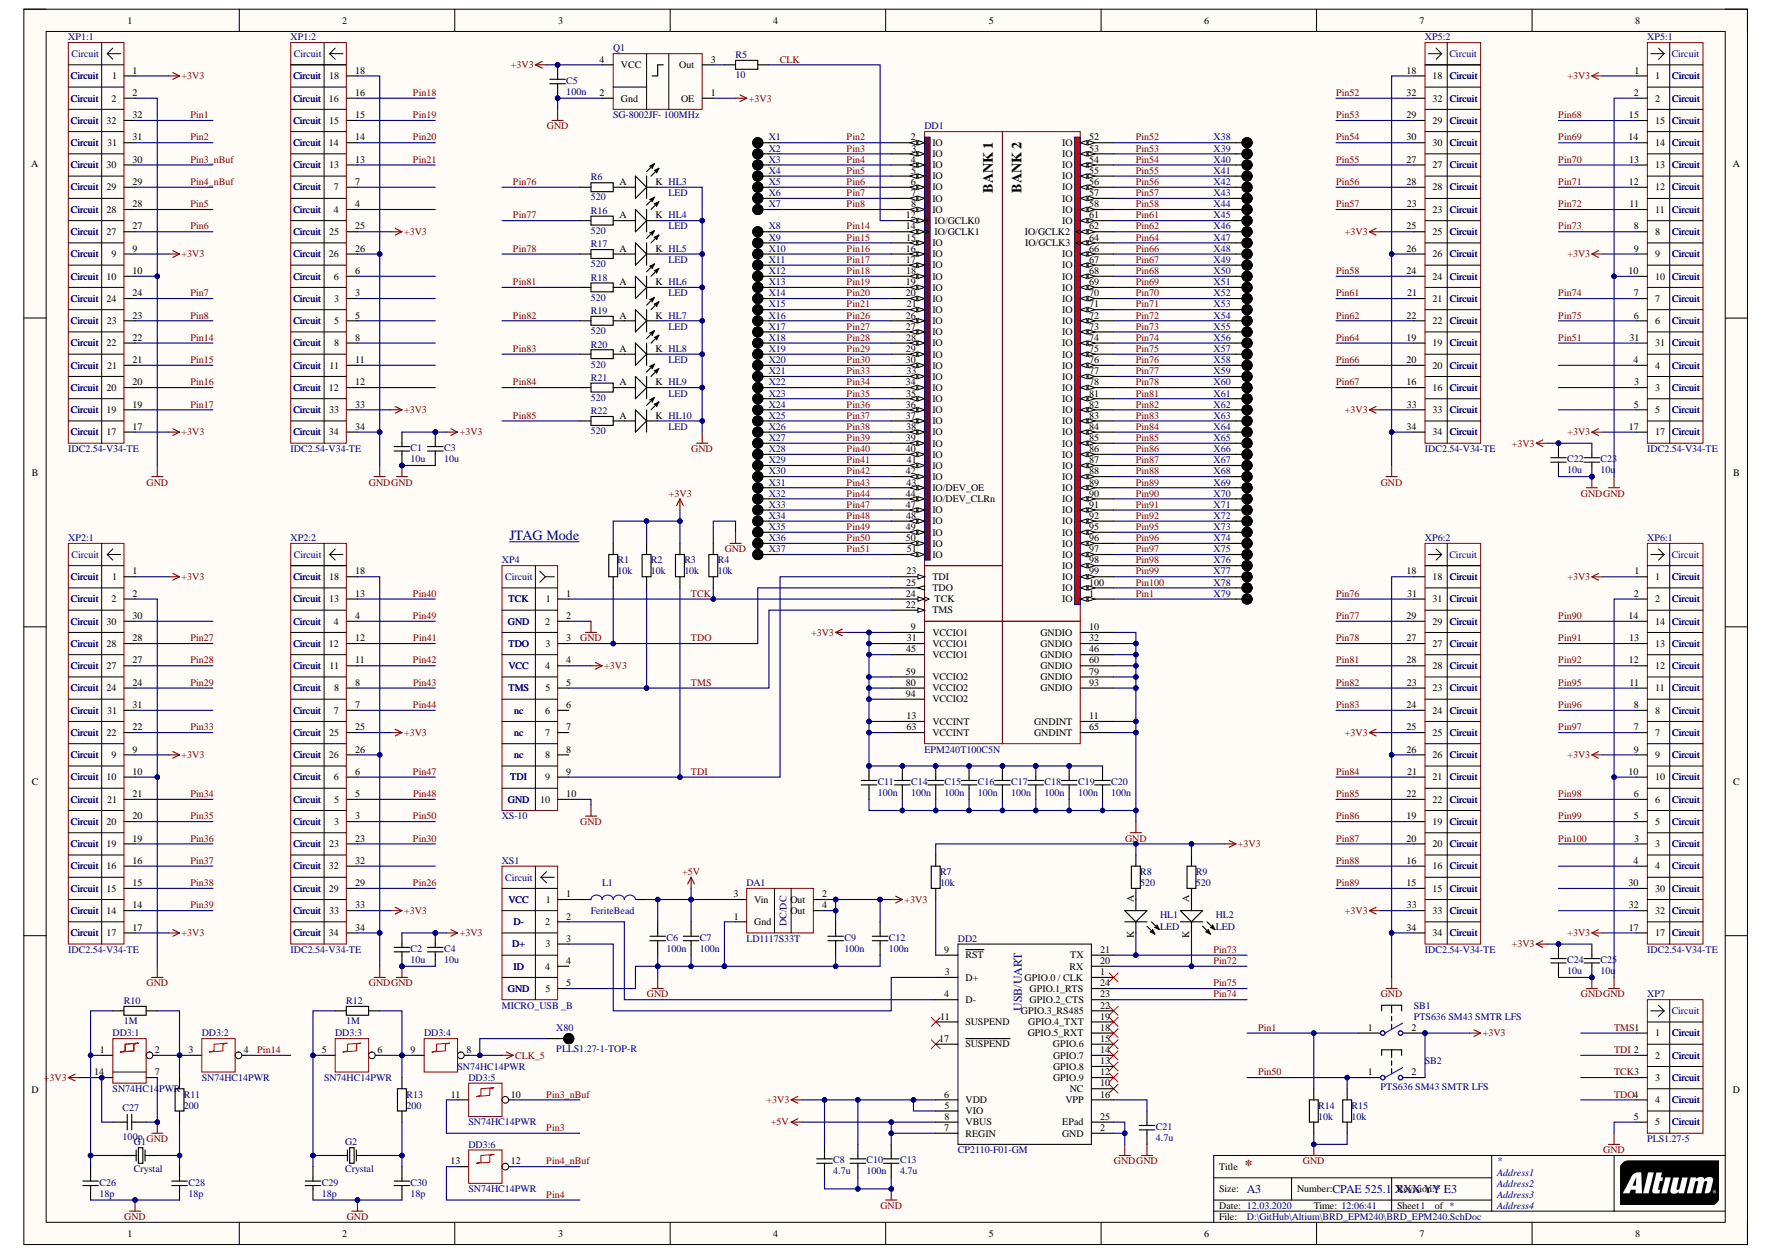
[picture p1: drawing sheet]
# Altium project BRD_EPM240.PrjPcb
1 sheet, 159 parts. Net scope: global (net labels, ports and power ports of the same name join across sheets).
Board file: BRD_EPM240.PcbDoc

## Sheet BRD_EPM240.SchDoc
size A3; Address1: Address1; Address2: Address2; Address3: Address3; Address4: Address4; DocumentNumber: CPAE 525.1 XXX YY E3; SheetNumber: 1; Scale: 1:1; FirstReferrence: CPAE 525.1 XXX YY; Grupa: E-101; Format: A2

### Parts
C1  10u  [CAPC1608(0603)N]
C2  10u  [CAPC1608(0603)N]
C3  10u  [CAPC1608(0603)N]
C4  10u  [CAPC1608(0603)N]
C5  100n  [CAPC1608(0603)N]
C6  100n  [CAPC1608(0603)N]
C7  100n  [CAPC1608(0603)N]
C8  4.7u  [CAPC1608(0603)N]
C9  100n  [CAPC1608(0603)N]
C10  100n  [CAPC1608(0603)N]
C11  100n  [CAPC1608(0603)N]
C12  100n  [CAPC1608(0603)N]
C13  4.7u  [CAPC1608(0603)N]
C14  100n  [CAPC1608(0603)N]
C15  100n  [CAPC1608(0603)N]
C16  100n  [CAPC1608(0603)N]
C17  100n  [CAPC1608(0603)N]
C18  100n  [CAPC1608(0603)N]
C19  100n  [CAPC1608(0603)N]
C20  100n  [CAPC1608(0603)N]
C21  4.7u  [CAPC1608(0603)N]
C22  10u  [CAPC1608(0603)N]
C23  10u  [CAPC1608(0603)N]
C24  10u  [CAPC1608(0603)N]
C25  10u  [CAPC1608(0603)N]
C26  18p  [CAPC1608(0603)N]
C27  100p  [CAPC1608(0603)N]
C28  18p  [CAPC1608(0603)N]
C29  18p  [CAPC1608(0603)N]
C30  18p  [CAPC1608(0603)N]
DA1  LD1117S33T  [SOT223_M]
DD1  EPM240T100C5N  [TQFP100_M]
DD2  CP2110-F01-GM  [QFN24_N]
DD3  SN74HC14PWR  [TSSOP14]  (parts A,B,C,D,E,F of 6)
G1  Crystal  [HC-49/S]
G2  Crystal  [HC-49/S]
HL1  LED  [LED-0603-BLUE]
HL2  LED  [LED-0603-GREEN]
HL3  LED  [LED-0603-GREEN]
HL4  LED  [LED-0603-GREEN]
HL5  LED  [LED-0603-GREEN]
HL6  LED  [LED-0603-GREEN]
HL7  LED  [LED-0603-GREEN]
HL8  LED  [LED-0603-GREEN]
HL9  LED  [LED-0603-GREEN]
HL10  LED  [LED-0603-GREEN]
L1  FeriteBead  [INDC1608(0603)N]
Q1  SG-8002JF- 100MHz  [SG-8002JF]
R1  10k  [RESC1608(0603)N]
R2  10k  [RESC1608(0603)N]
R3  10k  [RESC1608(0603)N]
R4  10k  [RESC1608(0603)N]
R5  10  [RESC1608(0603)N]
R6  520  [RESC1608(0603)N]
R7  10k  [RESC1608(0603)N]
R8  520  [RESC1608(0603)N]
R9  520  [RESC1608(0603)N]
R10  1M  [RESC1608(0603)N]
R11  200  [RESC1608(0603)N]
R12  1M  [RESC1608(0603)N]
R13  200  [RESC1608(0603)N]
R14  10k  [RESC1608(0603)N]
R15  10k  [RESC1608(0603)N]
R16  520  [RESC1608(0603)N]
R17  520  [RESC1608(0603)N]
R18  520  [RESC1608(0603)N]
R19  520  [RESC1608(0603)N]
R20  520  [RESC1608(0603)N]
R21  520  [RESC1608(0603)N]
R22  520  [RESC1608(0603)N]
SB1  PTS636 SM43 SMTR LFS  [PTS636 SM43 SMTR LFS]
SB2  PTS636 SM43 SMTR LFS  [PTS636 SM43 SMTR LFS]
X1  X1-PLLD1.27-1  [PLLS1.27-1]  (value not drawn)
X2  X1-PLLD1.27-1  [PLLS1.27-1]  (value not drawn)
X3  X1-PLLD1.27-1  [PLLS1.27-1]  (value not drawn)
X4  X1-PLLD1.27-1  [PLLS1.27-1]  (value not drawn)
X5  X1-PLLD1.27-1  [PLLS1.27-1]  (value not drawn)
X6  X1-PLLD1.27-1  [PLLS1.27-1]  (value not drawn)
X7  X1-PLLD1.27-1  [PLLS1.27-1]  (value not drawn)
X8  X1-PLLD1.27-1  [PLLS1.27-1]  (value not drawn)
X9  X1-PLLD1.27-1  [PLLS1.27-1]  (value not drawn)
X10  X1-PLLD1.27-1  [PLLS1.27-1]  (value not drawn)
X11  X1-PLLD1.27-1  [PLLS1.27-1]  (value not drawn)
X12  X1-PLLD1.27-1  [PLLS1.27-1]  (value not drawn)
X13  X1-PLLD1.27-1  [PLLS1.27-1]  (value not drawn)
X14  X1-PLLD1.27-1  [PLLS1.27-1]  (value not drawn)
X15  X1-PLLD1.27-1  [PLLS1.27-1]  (value not drawn)
X16  X1-PLLD1.27-1  [PLLS1.27-1]  (value not drawn)
X17  X1-PLLD1.27-1  [PLLS1.27-1]  (value not drawn)
X18  X1-PLLD1.27-1  [PLLS1.27-1]  (value not drawn)
X19  X1-PLLD1.27-1  [PLLS1.27-1]  (value not drawn)
X20  X1-PLLD1.27-1  [PLLS1.27-1]  (value not drawn)
X21  X1-PLLD1.27-1  [PLLS1.27-1]  (value not drawn)
X22  X1-PLLD1.27-1  [PLLS1.27-1]  (value not drawn)
X23  X1-PLLD1.27-1  [PLLS1.27-1]  (value not drawn)
X24  X1-PLLD1.27-1  [PLLS1.27-1]  (value not drawn)
X25  X1-PLLD1.27-1  [PLLS1.27-1]  (value not drawn)
X26  X1-PLLD1.27-1  [PLLS1.27-1]  (value not drawn)
X27  X1-PLLD1.27-1  [PLLS1.27-1]  (value not drawn)
X28  X1-PLLD1.27-1  [PLLS1.27-1]  (value not drawn)
X29  X1-PLLD1.27-1  [PLLS1.27-1]  (value not drawn)
X30  X1-PLLD1.27-1  [PLLS1.27-1]  (value not drawn)
X31  X1-PLLD1.27-1  [PLLS1.27-1]  (value not drawn)
X32  X1-PLLD1.27-1  [PLLS1.27-1]  (value not drawn)
X33  X1-PLLD1.27-1  [PLLS1.27-1]  (value not drawn)
X34  X1-PLLD1.27-1  [PLLS1.27-1]  (value not drawn)
X35  X1-PLLD1.27-1  [PLLS1.27-1]  (value not drawn)
X36  X1-PLLD1.27-1  [PLLS1.27-1]  (value not drawn)
X37  X1-PLLD1.27-1  [PLLS1.27-1]  (value not drawn)
X38  X1-PLLD1.27-1  [PLLS1.27-1]  (value not drawn)
X39  X1-PLLD1.27-1  [PLLS1.27-1]  (value not drawn)
X40  X1-PLLD1.27-1  [PLLS1.27-1]  (value not drawn)
X41  X1-PLLD1.27-1  [PLLS1.27-1]  (value not drawn)
X42  X1-PLLD1.27-1  [PLLS1.27-1]  (value not drawn)
X43  X1-PLLD1.27-1  [PLLS1.27-1]  (value not drawn)
X44  X1-PLLD1.27-1  [PLLS1.27-1]  (value not drawn)
X45  X1-PLLD1.27-1  [PLLS1.27-1]  (value not drawn)
X46  X1-PLLD1.27-1  [PLLS1.27-1]  (value not drawn)
X47  X1-PLLD1.27-1  [PLLS1.27-1]  (value not drawn)
X48  X1-PLLD1.27-1  [PLLS1.27-1]  (value not drawn)
X49  X1-PLLD1.27-1  [PLLS1.27-1]  (value not drawn)
X50  X1-PLLD1.27-1  [PLLS1.27-1]  (value not drawn)
X51  X1-PLLD1.27-1  [PLLS1.27-1]  (value not drawn)
X52  X1-PLLD1.27-1  [PLLS1.27-1]  (value not drawn)
X53  X1-PLLD1.27-1  [PLLS1.27-1]  (value not drawn)
X54  X1-PLLD1.27-1  [PLLS1.27-1]  (value not drawn)
X55  X1-PLLD1.27-1  [PLLS1.27-1]  (value not drawn)
X56  X1-PLLD1.27-1  [PLLS1.27-1]  (value not drawn)
X57  X1-PLLD1.27-1  [PLLS1.27-1]  (value not drawn)
X58  X1-PLLD1.27-1  [PLLS1.27-1]  (value not drawn)
X59  X1-PLLD1.27-1  [PLLS1.27-1]  (value not drawn)
X60  X1-PLLD1.27-1  [PLLS1.27-1]  (value not drawn)
X61  X1-PLLD1.27-1  [PLLS1.27-1]  (value not drawn)
X62  X1-PLLD1.27-1  [PLLS1.27-1]  (value not drawn)
X63  X1-PLLD1.27-1  [PLLS1.27-1]  (value not drawn)
X64  X1-PLLD1.27-1  [PLLS1.27-1]  (value not drawn)
X65  X1-PLLD1.27-1  [PLLS1.27-1]  (value not drawn)
X66  X1-PLLD1.27-1  [PLLS1.27-1]  (value not drawn)
X67  X1-PLLD1.27-1  [PLLS1.27-1]  (value not drawn)
X68  X1-PLLD1.27-1  [PLLS1.27-1]  (value not drawn)
X69  X1-PLLD1.27-1  [PLLS1.27-1]  (value not drawn)
X70  X1-PLLD1.27-1  [PLLS1.27-1]  (value not drawn)
X71  X1-PLLD1.27-1  [PLLS1.27-1]  (value not drawn)
X72  X1-PLLD1.27-1  [PLLS1.27-1]  (value not drawn)
X73  X1-PLLD1.27-1  [PLLS1.27-1]  (value not drawn)
X74  X1-PLLD1.27-1  [PLLS1.27-1]  (value not drawn)
X75  X1-PLLD1.27-1  [PLLS1.27-1]  (value not drawn)
X76  X1-PLLD1.27-1  [PLLS1.27-1]  (value not drawn)
X77  X1-PLLD1.27-1  [PLLS1.27-1]  (value not drawn)
X78  X1-PLLD1.27-1  [PLLS1.27-1]  (value not drawn)
X79  X1-PLLD1.27-1  [PLLS1.27-1]  (value not drawn)
X80  PLLS1.27-1-TOP-R  [PLLS1.27-1-TOP-R]
XP1  IDC2.54-V34-TE  [IDC2.54-V34-TE]  (parts A,B of 2)
XP2  IDC2.54-V34-TE  [IDC2.54-V34-TE]  (parts A,B of 2)
XP4  XS-10  [BH-10]
XP5  IDC2.54-V34-TE  [IDC2.54-V34-TE]  (parts A,B of 2)
XP6  IDC2.54-V34-TE  [IDC2.54-V34-TE]  (parts A,B of 2)
XP7  PLS1.27-5  [PLLS1.27-5]
XS1  MICRO_USB _B  [MICRO_USB _B]

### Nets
+3V3: C1.2 C2.2 C3.2 C4.2 C5.2 C8.2 C9.2 C10.2 C11.2 C12.2 C14.2 C15.2 C16.2 C17.2 C18.2 C19.2 C20.2 C22.2 C23.2 C24.2 C25.2 C27.1 DA1.2(Out) DA1.4(Out) DD1.9(VCCIO1) DD1.13(VCCINT) DD1.31(VCCIO1) DD1.45(VCCIO1) DD1.59(VCCIO2) DD1.63(VCCINT) DD1.80(VCCIO2) DD1.94(VCCIO2) DD2.5(VIO) DD2.6(VDD) DD3.14(VCC) Q1.1(OE) Q1.4(VCC) R1.2 R2.2 R3.2 R7.1 R8.2 R9.2 SB1.2(NO) SB2.2(NO) XP1.1 XP1.9 XP1.17 XP1.25 XP1.33 XP2.1 XP2.9 XP2.17 XP2.25 XP2.33 XP4.4 XP5.1 XP5.9 XP5.17 XP5.25 XP5.33 XP6.1 XP6.9 XP6.17 XP6.25 XP6.33
+5V: C6.2 C7.2 C13.2 DA1.3(Vin) DD2.7(REGIN) DD2.8(VBUS) L1.2
CLK_5: DD3.8(4Y) X80.1
GND: C1.1 C2.1 C3.1 C4.1 C5.1 C6.1 C7.1 C8.1 C9.1 C10.1 C11.1 C12.1 C13.1 C14.1 C15.1 C16.1 C17.1 C18.1 C19.1 C20.1 C21.1 C22.1 C23.1 C24.1 C25.1 C26.1 C27.2 C28.1 C29.1 C30.1 DA1.1(Gnd) DD1.10(GNDIO) DD1.11(GNDINT) DD1.32(GNDIO) DD1.46(GNDIO) DD1.60(GNDIO) DD1.65(GNDINT) DD1.79(GNDIO) DD1.93(GNDIO) DD2.2(GND) DD2.25(EPad) DD3.7(GND) HL3.K HL4.K HL5.K HL6.K HL7.K HL8.K HL9.K HL10.K Q1.2(Gnd) R4.2 R14.2 R15.2 XP1.2 XP1.10 XP1.18 XP1.26 XP1.34 XP2.2 XP2.10 XP2.18 XP2.26 XP2.34 XP4.2 XP4.10 XP5.2 XP5.10 XP5.18 XP5.26 XP5.34 XP6.2 XP6.10 XP6.18 XP6.26 XP6.34 XP7.5 XS1.5
CLK: DD1.12(IO/GCLK0) R5.2
Pin1: DD1.1(IO) R14.1 SB1.1(COMMON) X79.1 XP1.32
Pin2: DD1.2(IO) X1.1 XP1.31
Pin3: DD1.3(IO) DD3.11(5A) X2.1
Pin3_nBuf: DD3.10(5Y) XP1.30
Pin4: DD1.4(IO) DD3.13(6A) X3.1
Pin4_nBuf: DD3.12(6Y) XP1.29
Pin5: DD1.5(IO) X4.1 XP1.28
Pin6: DD1.6(IO) X5.1 XP1.27
Pin7: DD1.7(IO) X6.1 XP1.24
Pin8: DD1.8(IO) X7.1 XP1.23
Pin14: DD1.14(IO/GCLK1) DD3.4(2Y) X8.1 XP1.22
Pin15: DD1.15(IO) X9.1 XP1.21
Pin16: DD1.16(IO) X10.1 XP1.20
Pin17: DD1.17(IO) X11.1 XP1.19
Pin18: DD1.18(IO) X12.1 XP1.16
Pin19: DD1.19(IO) X13.1 XP1.15
Pin20: DD1.20(IO) X14.1 XP1.14
Pin21: DD1.21(IO) X15.1 XP1.13
Pin26: DD1.26(IO) X16.1 XP2.29
Pin27: DD1.27(IO) X17.1 XP2.28
Pin28: DD1.28(IO) X18.1 XP2.27
Pin29: DD1.29(IO) X19.1 XP2.24
Pin30: DD1.30(IO) X20.1 XP2.23
Pin33: DD1.33(IO) X21.1 XP2.22
Pin34: DD1.34(IO) X22.1 XP2.21
Pin35: DD1.35(IO) X23.1 XP2.20
Pin36: DD1.36(IO) X24.1 XP2.19
Pin37: DD1.37(IO) X25.1 XP2.16
Pin38: DD1.38(IO) X26.1 XP2.15
Pin39: DD1.39(IO) X27.1 XP2.14
Pin40: DD1.40(IO) X28.1 XP2.13
Pin41: DD1.41(IO) X29.1 XP2.12
Pin42: DD1.42(IO) X30.1 XP2.11
Pin43: DD1.43(IO/DEV_OE) X31.1 XP2.8
Pin44: DD1.44(IO/DEV_CLRn) X32.1 XP2.7
Pin47: DD1.47(IO) X33.1 XP2.6
Pin48: DD1.48(IO) X34.1 XP2.5
Pin49: DD1.49(IO) X35.1 XP2.4
Pin50: DD1.50(IO) R15.1 SB2.1(COMMON) X36.1 XP2.3
Pin51: DD1.51(IO) X37.1 XP5.31
Pin52: DD1.52(IO) X38.1 XP5.32
Pin53: DD1.53(IO) X39.1 XP5.29
Pin54: DD1.54(IO) X40.1 XP5.30
Pin55: DD1.55(IO) X41.1 XP5.27
Pin56: DD1.56(IO) X42.1 XP5.28
Pin57: DD1.57(IO) X43.1 XP5.23
Pin58: DD1.58(IO) X44.1 XP5.24
Pin61: DD1.61(IO) X45.1 XP5.21
Pin62: DD1.62(IO/GCLK2) X46.1 XP5.22
Pin64: DD1.64(IO/GCLK3) X47.1 XP5.19
Pin66: DD1.66(IO) X48.1 XP5.20
Pin67: DD1.67(IO) X49.1 XP5.16
Pin68: DD1.68(IO) X50.1 XP5.15
Pin69: DD1.69(IO) X51.1 XP5.14
Pin70: DD1.70(IO) X52.1 XP5.13
Pin71: DD1.71(IO) X53.1 XP5.12
Pin72: DD1.72(IO) DD2.20(RX) HL2.K X54.1 XP5.11
Pin73: DD1.73(IO) DD2.21(TX) HL1.K X55.1 XP5.8
Pin74: DD1.74(IO) DD2.23(GPIO.2_CTS) X56.1 XP5.7
Pin75: DD1.75(IO) DD2.24(GPIO.1_RTS) X57.1 XP5.6
Pin76: DD1.76(IO) R6.2 X58.1 XP6.31
Pin77: DD1.77(IO) R16.2 X59.1 XP6.29
Pin78: DD1.78(IO) R17.2 X60.1 XP6.27
Pin81: DD1.81(IO) R18.2 X61.1 XP6.28
Pin82: DD1.82(IO) R19.2 X62.1 XP6.23
Pin83: DD1.83(IO) R20.2 X63.1 XP6.24
Pin84: DD1.84(IO) R21.2 X64.1 XP6.21
Pin85: DD1.85(IO) R22.2 X65.1 XP6.22
Pin86: DD1.86(IO) X66.1 XP6.19
Pin87: DD1.87(IO) X67.1 XP6.20
Pin88: DD1.88(IO) X68.1 XP6.16
Pin89: DD1.89(IO) X69.1 XP6.15
Pin90: DD1.90(IO) X70.1 XP6.14
Pin91: DD1.91(IO) X71.1 XP6.13
Pin92: DD1.92(IO) X72.1 XP6.12
Pin95: DD1.95(IO) X73.1 XP6.11
Pin96: DD1.96(IO) X74.1 XP6.8
Pin97: DD1.97(IO) X75.1 XP6.7
Pin98: DD1.98(IO) X76.1 XP6.6
Pin99: DD1.99(IO) X77.1 XP6.5
Pin100: DD1.100(IO) X78.1 XP6.3
TCK: DD1.24(TCK) R4.1 XP4.1 XP7.3
TDI: DD1.23(TDI) R3.1 XP4.9 XP7.2
TDO: DD1.25(TDO) R1.1 XP4.3 XP7.4
TMS: DD1.22(TMS) R2.1 XP4.5 XP7.1
NetC21_2: C21.2 DD2.16(VPP)
NetC26_2: C26.2 DD3.1(1A) G1.1 R10.1
NetC28_2: C28.2 G1.2 R11.1
NetC29_2: C29.2 DD3.5(3A) G2.1 R12.1
NetC30_2: C30.2 G2.2 R13.1
NetDD2_3: DD2.3(D+) XS1.3
NetDD2_4: DD2.4(D-) XS1.2
NetDD2_9: DD2.9(~{RST}) R7.2
NetDD3_2: DD3.2(1Y) DD3.3(2A) R10.2 R11.2
NetDD3_6: DD3.6(3Y) DD3.9(4A) R12.2 R13.2
NetHL1_A: HL1.A R8.1
NetHL2_A: HL2.A R9.1
NetHL3_A: HL3.A R6.1
NetHL4_A: HL4.A R16.1
NetHL5_A: HL5.A R17.1
NetHL6_A: HL6.A R18.1
NetHL7_A: HL7.A R19.1
NetHL8_A: HL8.A R20.1
NetHL9_A: HL9.A R21.1
NetHL10_A: HL10.A R22.1
NetL1_1: L1.1 XS1.1
NetQ1_3: Q1.3(Out) R5.1

Not connected (* = marked no-connect by the designer): DD2 1(GPIO.0_/_CLK)* 10(NC)* 11(SUSPEND)* 12(GPIO.9)* 13(GPIO.8)* 14(GPIO.7)* 15(GPIO.6)* 17(~{SUSPEND})* 18(GPIO.5_RXT)* 19(GPIO.4_TXT)* 22(GPIO.3_RS485)*; XP1 3 4 5 6 7 8 11 12; XP2 30 31 32; XP4 6 7 8; XP5 3 4 5; XP6 4 30 32; XS1 4

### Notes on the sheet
- JTAG Mode
